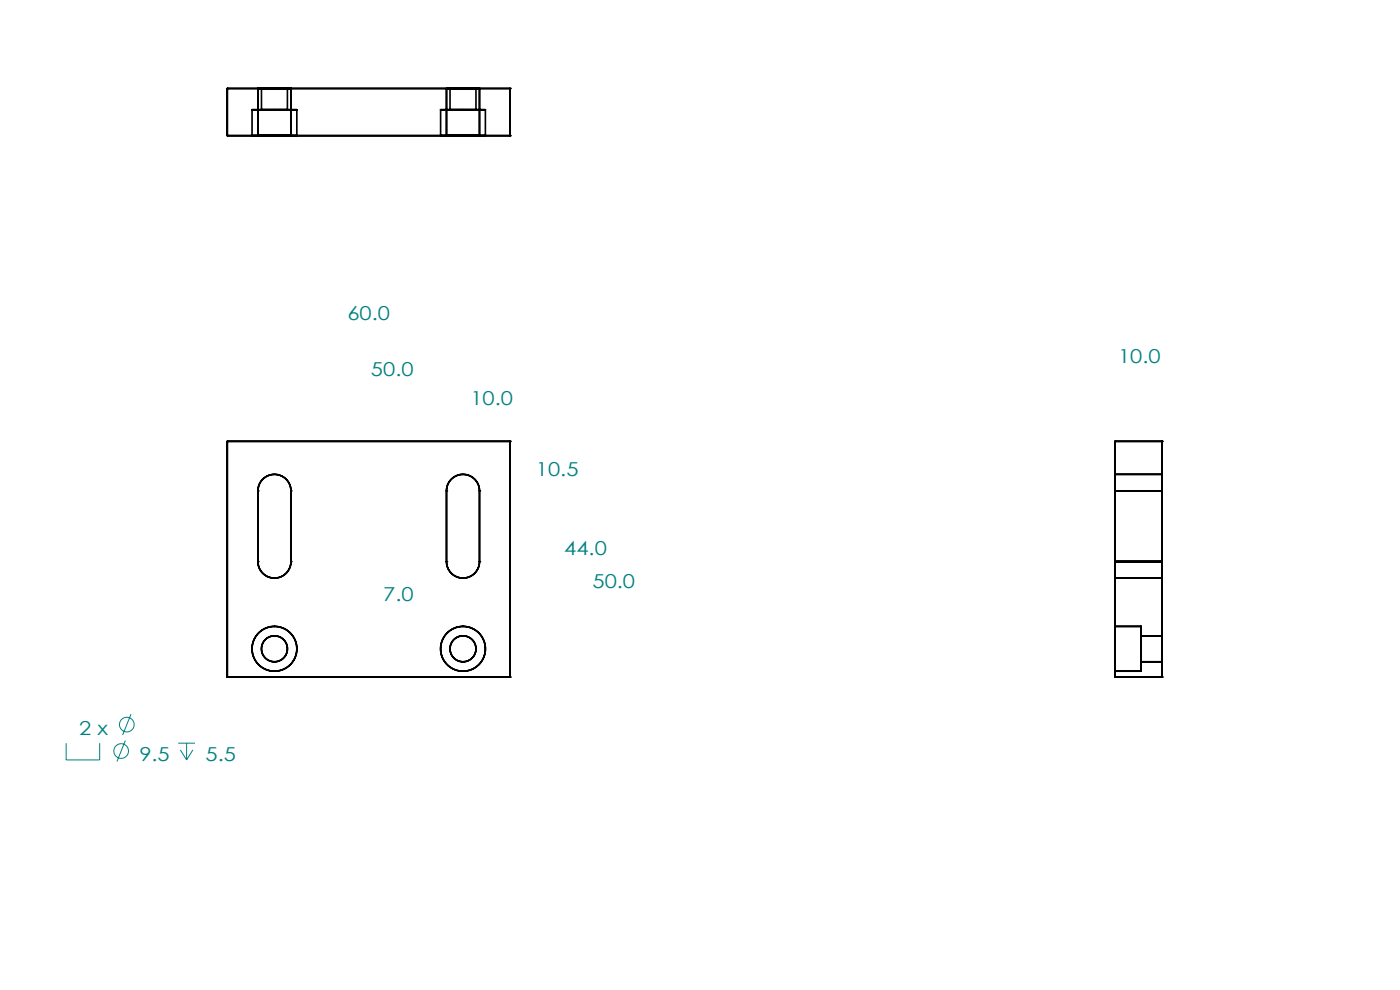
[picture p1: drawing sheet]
<svg xmlns="http://www.w3.org/2000/svg" width="297mm" height="210mm" viewBox="0 0 297 210" stroke-linecap="round" stroke-linejoin="round" font-family="sans-serif">
<g fill="none" stroke="#000" stroke-width=".35">
<path d="M48.2 18.8h60v10h-60zM54.7 18.8h7v10h-7zM55.5 18.8h5.5zM55.5 18.8v4.5M61 18.8v4.5M94.7 18.8h7v10h-7zM95.5 18.8h5.5zM95.5 18.8v4.5M101 18.8v4.5M53.5 28.8h9.5zM53.5 23.3h9.5zM53.5 23.3v5.5"/>
<path d="M55.5 23.3h5.5zM63 23.3v5.5M93.5 28.8h9.5zM93.5 23.3h9.5zM93.5 23.3v5.5M95.5 23.3h5.5zM103 23.3v5.5M48.2 93.6h60v50h-60zM236.5 93.6h10v50h-10zM55.7 101.6a3.5 3.5 0 0 1 3.9-.7 3.5 3.5 0 0 1 2.1 3.2v15a3.5 3.5 0 0 1-3.5 3.5 3.5 3.5 0 0 1-3.5-3.5v-15.2l.4-1.3zM95.7 101.6a3.5 3.5 0 0 1 3.9-.7 3.5 3.5 0 0 1 2.1 3.2v15a3.5 3.5 0 0 1-3.5 3.5 3.5 3.5 0 0 1-3.5-3.5v-15.2l.4-1.3zM236.5 119.1v3.5z"/>
<path d="M236.5 100.6v3.5zM236.5 100.6h10M236.5 119.1h10M236.5 104.1h10M246.5 119.1v3.5zM246.5 100.6v3.5zM236.5 132.9v9.5zM236.5 132.9h5.5M236.5 122.6h10M242 132.9v9.5zM242 134.9v5.5zM242 134.9h4.5"/>
<path d="M246.5 134.9v5.5zM236.5 142.4h5.5M242 140.4h4.5"/>
<circle cx="58.2" cy="137.6" r="2.75"/>
<circle cx="58.2" cy="137.6" r="4.7"/>
<circle cx="98.2" cy="137.6" r="2.75"/>
<circle cx="98.2" cy="137.6" r="4.7"/>
</g>
<g fill="#000">
<path d="M108 18.8a.2 .2 0 0 1 .4 0 .2 .2 0 0 1-.4 0zM108 28.8a.2 .2 0 0 1 .4 0 .2 .2 0 0 1-.4 0zM48 28.8a.2 .2 0 0 1 .4 0 .2 .2 0 0 1-.4 0zM48 18.8a.2 .2 0 0 1 .4 0 .2 .2 0 0 1-.4 0zM101.5 28.8a.2 .2 0 0 1 .4 0 .2 .2 0 0 1-.4 0zM101.5 18.8a.2 .2 0 0 1 .4 0 .2 .2 0 0 1-.4 0zM94.5 28.8a.2 .2 0 0 1 .4 0 .2 .2 0 0 1-.4 0zM94.5 18.8a.2 .2 0 0 1 .4 0 .2 .2 0 0 1-.4 0zM61.5 28.8a.2 .2 0 0 1 .4 0 .2 .2 0 0 1-.4 0zM61.5 18.8a.2 .2 0 0 1 .4 0 .2 .2 0 0 1-.4 0zM54.5 28.8a.2 .2 0 0 1 .4 0 .2 .2 0 0 1-.4 0zM54.5 18.8a.2 .2 0 0 1 .4 0 .2 .2 0 0 1-.4 0z"/>
<path d="M108 143.6a.2 .2 0 0 1 .4 0 .2 .2 0 0 1-.4 0zM48 143.6a.2 .2 0 0 1 .4 0 .2 .2 0 0 1-.4 0zM94.5 119.1a.2 .2 0 0 1 .4 0 .2 .2 0 0 1-.4 0zM61.5 119.1a.2 .2 0 0 1 .4 0 .2 .2 0 0 1-.4 0zM101.5 119.1a.2 .2 0 0 1 .4 0 .2 .2 0 0 1-.4 0zM54.5 119.1a.2 .2 0 0 1 .4 0 .2 .2 0 0 1-.4 0zM101.5 104.1a.2 .2 0 0 1 .4 0 .2 .2 0 0 1-.4 0zM94.5 104.1a.2 .2 0 0 1 .4 0 .2 .2 0 0 1-.4 0zM54.5 104.1a.2 .2 0 0 1 .4 0 .2 .2 0 0 1-.4 0zM61.5 104.1a.2 .2 0 0 1 .4 0 .2 .2 0 0 1-.4 0zM48 93.6a.2 .2 0 0 1 .4 0 .2 .2 0 0 1-.4 0zM108 93.6a.2 .2 0 0 1 .4 0 .2 .2 0 0 1-.4 0z"/>
<path d="M246.4 143.6a.18 .18 0 0 1 .3 0 .18 .18 0 0 1-.3 0zM236.4 143.6a.18 .18 0 0 1 .3 0 .18 .18 0 0 1-.3 0zM236.4 93.6a.18 .18 0 0 1 .3 0 .18 .18 0 0 1-.3 0zM246.4 93.6a.18 .18 0 0 1 .3 0 .18 .18 0 0 1-.3 0z"/>
</g>
<g fill="none" stroke="#008080" stroke-width=".21">
<path d="M14 157.6v3.6h7.1v-3.6M26.6 157.1l-1.8 4.4M27.8 151.5l-1.8 4.4M37.8 157.6h3.6M38.3 159.1l1.3 2.1M39.6 157.6v3.6M40.9 159.1l-1.3 2.1"/>
<circle cx="25.7" cy="159.3" r="1.56"/>
<circle cx="26.9" cy="153.7" r="1.56"/>
</g>
<g font-size="4.1" fill="#008080">
<text x="73.7" y="67.8">60.0</text>
<text x="237.2" y="77">10.0</text>
<text x="78.7" y="79.8">50.0</text>
<text x="99.8" y="85.8">10.0</text>
<text x="113.7" y="101.1">10.5</text>
<text x="119.7" y="117.8">44.0</text>
<text x="125.7" y="124.8">50.0</text>
<text x="81.3" y="127.4">7.0</text>
<text x="16.8" y="155.8">2 x</text>
<text x="29.6" y="161.5">9.5</text>
<text x="43.6" y="161.5">5.5</text>
</g>
</svg>
